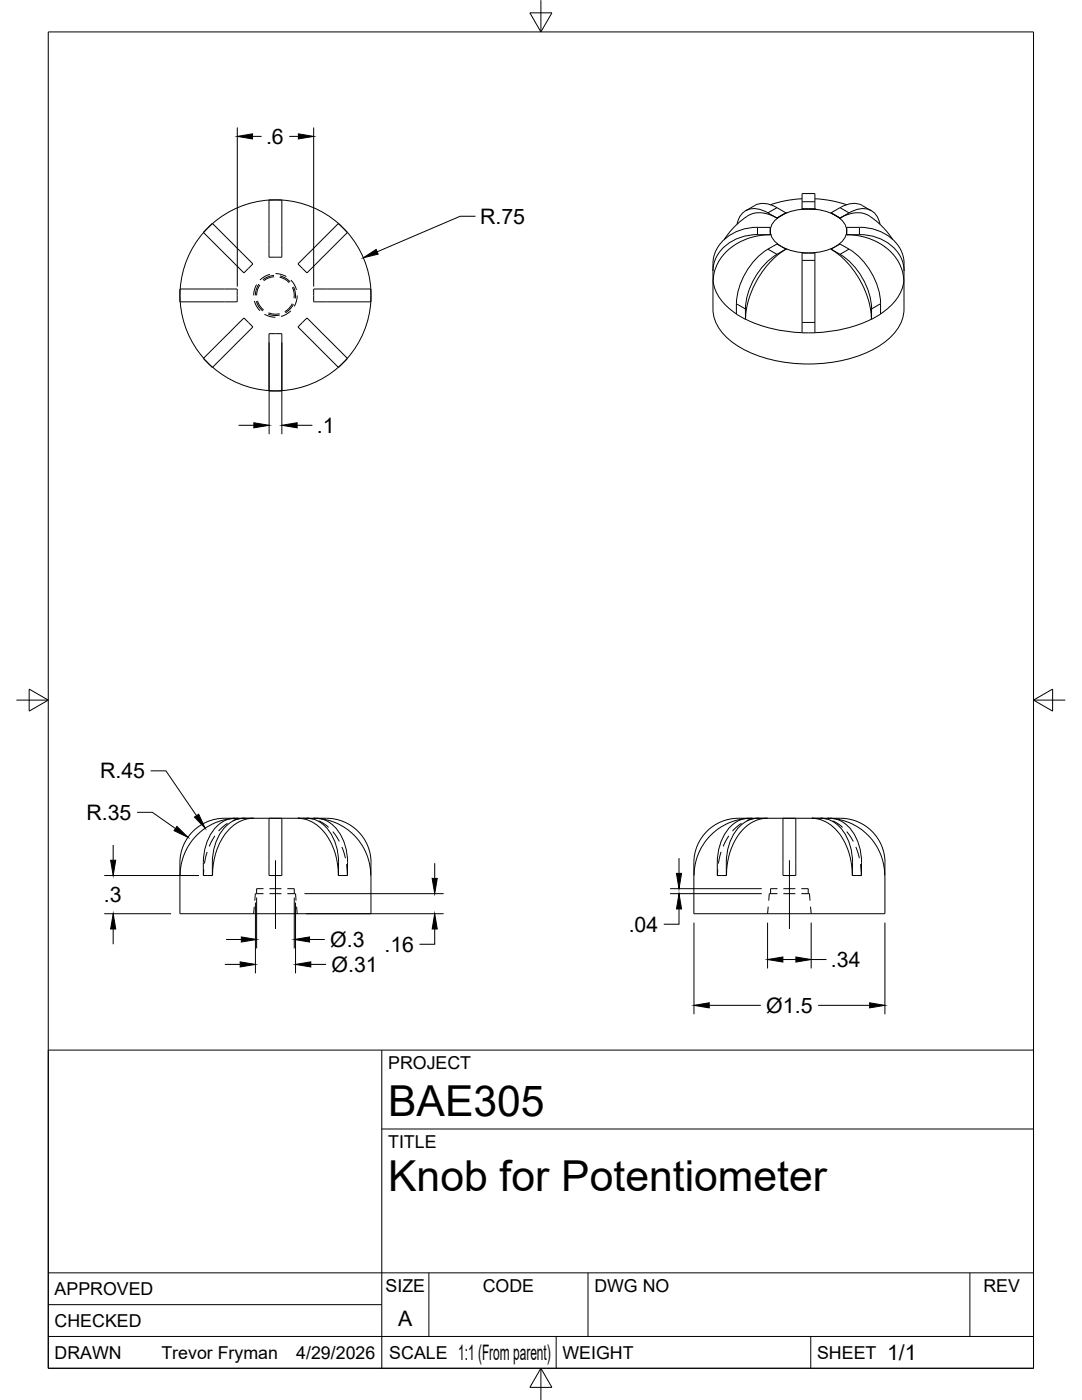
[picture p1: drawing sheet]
<svg xmlns="http://www.w3.org/2000/svg" width="216mm" height="279mm" viewBox="0 0 216 279" stroke-linecap="round" stroke-linejoin="round" font-family="sans-serif">
<!-- layer: Hidden -->
<g fill="none" stroke="#000" stroke-width=".2">
<path d="M53.7 39.9h2.5M35.9 57.7v2.5M42.4 44.6l-1.8 1.8M51.2 56.8l-.4 1-.2 1.1M51.7 56.7l-.1 .1a4.2 4.2 0 0 0-.7 2.1M51.9 56.9a3.7 3.7 0 0 0-.7 2M53.8 54.8l-.8 .3-1.1 .8M54.7 55l-.9 .1-1.3 .7M54.7 55.2a3.9 3.9 0 0 0-2.1 .8M55 54.6l.8 .1 1.3 .5M55.8 55.3a3.8 3.8 0 0 1 1.9 1.1M55.9 55.1h.2a3.7 3.7 0 0 1 1.8 1.1"/>
<path d="M58 55.9l.7 .8 .5 1.1M58.3 57.3a3.6 3.6 0 0 1 .4 2.2M58.6 57.2v.1a3.7 3.7 0 0 1 .3 2.3M59.3 59l-.2 1.1-.4 1.1M67.5 44.6l1.8 1.8M74 57.7v2.5M40.6 71.5l1.8 1.8M50.8 60.1l.4 1.1 .7 .8M51.1 60.1a3.5 3.5 0 0 0 1.4 2M51.4 60v.1a3.8 3.8 0 0 0 1.2 1.8M52.8 62.7l1.3 .5 .8 .1M53.5 62.7l.9 .2h1.4"/>
<path d="M53.6 62.4a3.6 3.6 0 0 0 2.2 .2M53.7 78h2.5M58 62l-1 .8-.9 .4M58.3 60.6a3.8 3.8 0 0 1-1.5 1.6M58.5 60.7l-.5 .9-1.1 .8M69.3 71.5l-1.8 1.8M40.7 173.5l-.1 1.2M41.3 170l-.5 2.3M42.9 166.8l-1.2 2.1M45.4 164.3l-1.8 1.6M47.3 163.3l-1.3 .1M47.3 163.3h.1"/>
<path d="M48.7 163.3h.1M48.7 163.3l-1.2 .1-1.1 .4M48.7 163.3h1.8M52.6 178.4h-1.7l-.1 1.3M52.6 177.4h-1.4v1M53.7 163.3h2.5M53.8 178.4h2.4M53.8 177.4h2.4M57.3 178.4h1.7l.1 1.3M57.3 177.4h1.4v1M59.5 163.3h1.8M61.3 163.3l1.1 .1"/>
<path d="M61.3 163.3h.1M62.6 163.3l1.4 .1M62.6 163.3h.1M63.6 163.8l2 1.3M66.4 166l1.3 1.9M68.2 169l.7 2.3M69.2 172.5l.1 2.2M143.2 173.5v1.2M143.9 170l-.6 2.3M145.4 166.8l-1.1 2.1M148 164.3l-1.8 1.6M149.9 163.3l-1.4 .1"/>
<path d="M149.9 163.3h.1M151.2 163.3h.1M151.2 163.3l-1.1 .1-1.1 .4M151.2 163.3h1.8M155.1 178.4h-1.6l-.1 1.3M155.1 177.4h-1.3v1M156.2 163.3h2.6M156.3 178.4h2.4M156.3 177.4h2.4M159.9 178.4h1.6l.1 1.3M159.9 177.4h1.4v1M162 163.3h1.8"/>
<path d="M163.8 163.3l1.2 .1M163.8 163.3h.1M165.1 163.3h.1M165.1 163.3l1.4 .1M166.1 163.8l2 1.3M169 166l1.3 1.9M170.8 169l.7 2.3M171.7 172.5l.2 2.2M50.7 181l-.1 1.4M59.2 181l.1 1.4M153.3 181l-.1 1.4M161.7 181l.2 1.4"/>
</g>
<!-- layer: Visible -->
<g fill="none" stroke="#000" stroke-width=".2">
<path d="M53.7 39.9h2.5v11.4h-2.5zM53.7 39.9a19.1 19.1 0 0 0-11.3 4.7M56.3 39.9a19.1 19.1 0 0 1 11.2 4.7M160 39.7l-3.1 .3-3.2 .9M162.6 39.7l3.2 .3 3.1 .9M35.9 57.7h11.4v2.5h-11.4zM40.6 46.4l1.8-1.8 8.1 8.1-1.8 1.8zM40.6 46.4a19.1 19.1 0 0 0-4.6 11.3M62.6 57.7h11.4v2.5h-11.4zM67.5 44.6l-8 8.1 .8 .9 1 .9 8-8.1M67.5 44.6l1.8 1.8M69.3 46.4a19.1 19.1 0 0 1 4.7 11.3"/>
<path d="M148.8 42.1a5 5 0 0 1 4.2-1.4 10.4 10.4 0 0 1 3.8 1.8M151.2 45.4h2.5v1.4M151.2 45.4a8.8 8.8 0 0 0-8.6 5.3l-.3 1.9v9.1a8.6 8.6 0 0 0 4.3 7 27.7 27.7 0 0 0 18.6 3.7 21.8 21.8 0 0 0 12.9-5.5 7.8 7.8 0 0 0 2.3-5.2v-9.1a7.6 7.6 0 0 0-6.5-7l-2.4-.2M153.7 46.8a13.6 13.6 0 0 0-7 1 7.2 7.2 0 0 0-4.4 6.3M153.7 46.8a11.3 11.3 0 0 0-11 6.9l-.4 2.5M153.7 46.8h.1M155 43.5a8 8 0 0 0-5.1-1.8 3.4 3.4 0 0 0-2.8 3M155 43.5l-1.4-.7-1.3-.3h-1.2l-1.3 .3-1.3 .8-1.5 1.2-1.2 1.2-1.3 1.8M155 43.5h.1M155 50.8a14.1 14.1 0 0 0-6.3 12.9M155.9 43l-.9 .5M156.8 49.7l-1.8-1a14.1 14.1 0 0 0-8.1 14l1.8 1"/>
<path d="M156.8 49.7l-1.8 1.3-1.4 1.3-1.4 1.8-1 1.5-1 1.9-.8 2.2-.4 1.6-.3 2.4M156.8 49.7h.1M156.8 42.5h.1M156.8 42.5l-.9 .5M156.8 49.7l-1.8 1.1M160 50.5h2.6v15.9h-2.6zM160 41.7v-3.1h2.6v3.1M160 41.7h.1M160 41.7h2.6M162.6 41.7h.1M165.8 42.5h.1M165.8 42.5l.9 .5"/>
<path d="M165.8 49.7l1.8 1.3 1.4 1.3 1.5 1.8 .9 1.5 1 1.9 .8 2.2 .5 1.9 .2 2.1M165.8 49.7l1.8-1a14.1 14.1 0 0 1 8.1 14l-1.8 1M165.8 49.7h.1M165.8 49.7l1.8 1.1M166.7 43l.9 .5M167.6 43.5h.1M167.6 43.5l1.5-.7 1.3-.3h1.2l1.3 .3 1.2 .8 1.5 1.2 1.2 1.2 1.3 1.8M167.6 41.4l-1.8 1.1M167.6 50.8a14 14 0 0 1 6.3 12.9M167.6 41.4a4.8 4.8 0 0 1 6.2 .7M169 46.8a13.7 13.7 0 0 1 7 1 7.2 7.2 0 0 1 4.4 6.3M169 46.8h.1"/>
<path d="M169 46.8a11.3 11.3 0 0 1 10.9 6.9l.5 2.5M169.4 42.5l-1.8 1M169.4 42.5a4.1 4.1 0 0 1 5.2 .1l.8 1.3 .2 .8M171.5 45.4h-2.5v1.4M36 60.2a19.1 19.1 0 0 0 4.6 11.3M40.7 71.4l8-7.9 1.8 1.8-8.1 8-1.8-1.8zM42.4 73.3a19.1 19.1 0 0 0 11.3 4.7M53.7 66.6h2.5v11.4h-2.5zM60.3 64.3l1-.8 8 8-1.8 1.8-8-8zM67.5 73.3a19.1 19.1 0 0 1-11.2 4.7M74 60.2a19.1 19.1 0 0 1-4.7 11.3M35.9 174.7h.1"/>
<path d="M46 163.4a11.4 11.4 0 0 0-10.1 11.3M46.9 163.3a6.6 6.6 0 0 0-5.7 5.1 16.6 16.6 0 0 0-.6 6.3h1.8l.1-1.9 .3-1.7 .5-1.7 .8-1.7a7.6 7.6 0 0 1 6.4-4.4M48.7 163.3a6.6 6.6 0 0 0-5.7 5.1 16.6 16.6 0 0 0-.6 6.3M50.5 163.3h.1M50.5 163.3h-5.7a8.9 8.9 0 0 0-8.9 8.9v10.2h38.1v-10.2a8.9 8.9 0 0 0-8.9-8.9h-5.6M50.5 163.3h3.2M53.7 163.3v11.4h2.5v-11.4M53.7 163.3h2.5M56.2 163.3h3.3M59.5 163.3a8.2 8.2 0 0 1 7 5.8l.8 2.9 .2 2.7h1.8a15 15 0 0 0-1-7.4 6.3 6.3 0 0 0-5.2-4M59.5 163.3h.1M61.3 163.3a6.6 6.6 0 0 1 5.7 5.1 16.1 16.1 0 0 1 .5 6.3"/>
<path d="M64 163.4a11.5 11.5 0 0 1 10 11.3M148.5 163.4a11.5 11.5 0 0 0-10 11.3M149.4 163.3a6.6 6.6 0 0 0-5.7 5.1 16.6 16.6 0 0 0-.6 6.3h1.9l.1-1.9 .3-1.7 .5-1.7 .8-1.7a7.6 7.6 0 0 1 6.3-4.4M151.2 163.3a6.6 6.6 0 0 0-5.7 5.1 16.6 16.6 0 0 0-.6 6.3M153 163.3h.1M153 163.3h-5.6a8.9 8.9 0 0 0-8.9 8.9v10.2h38.1v-10.2a8.9 8.9 0 0 0-8.9-8.9M153 163.3h3.2M156.2 163.3v11.4h2.6v-11.4M156.2 163.3h2.6M158.8 163.3h3.2M162 163.3a8.2 8.2 0 0 1 7 5.8l.8 2.9 .3 2.7h1.8a15 15 0 0 0-1-7.4 6.3 6.3 0 0 0-5.3-4M162 163.3h.1"/>
<path d="M162 163.3h5.7M163.8 163.3a6.6 6.6 0 0 1 5.7 5.1 16.1 16.1 0 0 1 .6 6.3M166.5 163.4a11.5 11.5 0 0 1 10.1 11.3"/>
</g>
<!-- layer: Visible Narrow -->
<g fill="none" stroke="#000" stroke-width=".2">
<path d="M142.3 56.2a9.3 9.3 0 0 0 4.6 6.5M151.2 45.4v1.4M153.2 49.7l1.8 1.1M154.9 43.8a11.2 11.2 0 0 1 12.9 0 3 3 0 0 1-.5 5 11.6 11.6 0 0 1-11.9 0 3 3 0 0 1-.5-5zM155 41.4l-1.8 1.1M160 52h2.6M160 40.3h2.6M167.6 41.4l1.8 1.1M169.4 49.7l-1.8 1.1M171.5 45.4v1.4M180.3 56.2a9.3 9.3 0 0 1-4.6 6.5M146.9 60.6l1.8 1.1"/>
<path d="M148.8 63.7a27.7 27.7 0 0 0 11.3 2.7M160 64.3h2.6M173.9 63.7a27.7 27.7 0 0 1-11.3 2.7M175.7 60.6l-1.8 1.1"/>
</g>
<!-- layer: Border -->
<path d="M9.6 6.4h196.6v266.7h-196.6zM105.7 2.6h4.4l-2.2 3.8zM107.9 0v6.4M3.3 139.7h6.3M5.8 137.5l3.8 2.2-3.8 2.2zM206.2 139.7h6.4M206.2 139.7l3.8-2.2v4.4zM107.9 273.1v6.3M107.9 273.1l2.2 3.8h-4.4z" fill="none" stroke="#000" stroke-width=".2"/>
<!-- layer: Titleblock -->
<path d="M9.6 209.6h196.6v63.5h-196.6zM76.2 209.6v63.5M76.2 225.3h130M9.6 254h196.6M85.6 254v12.7M117.3 254v12.7M193.5 254v12.7M9.6 266.7h196.6M9.6 260.4h66.6M111 266.7v6.4M161.8 266.7v6.4" fill="none" stroke="#000" stroke-width=".2"/>
<!-- layer: Smart Centers -->
<path d="M55 171.7v13.7M157.5 171.7v13.7" fill="none" stroke="#000" stroke-width=".2"/>
<!-- layer: FD_Dimensions -->
<g fill="none" stroke="#000" stroke-width=".2">
<path d="M47.3 25.4v31.8M50.4 27.2h1.8M57.7 27.2h1.8M62.6 25.4v31.8M94.9 43.2h-3.1l-16.5 7M53.7 68.4v18.3M56.2 68.4v18.3M47.6 84.9h3.1M59.3 84.9h3M30.1 153.8h3l6.1 9M20.8 174.7h18.9M22.6 168.6v3.1"/>
<path d="M27.3 162.1h3.1l4.6 3.3M51.2 179.1v10.2M58.7 179.1v10.2M60.7 178.4h27.8M86.7 172.3v3M133.7 178.4h18.3M133.7 177.4h18.3M135.5 171.3v3M20.8 182.4h13.3M22.6 185.4v3M44.9 192.5h3M45.1 187.5h3.1"/>
<path d="M51 180.1v14.1M59 180.1v14.1M61.1 182.4h27.4M61.8 187.5h3M62 192.5h3.1M86.7 185.4v3h-3M135.5 181.4v3h-3.1M138.5 184.1v18.3M153.2 184.1v9.2M156.2 191.5h2.6M161.9 184.1v9.2M161.9 191.5h3"/>
<path d="M176.6 184.1v18.3M141.5 200.6h10.3M163.2 200.6h10.3"/>
</g>
<g fill="#000" stroke="#000" stroke-width=".2">
<path d="M47.3 27.2l3.1-.5v1zM59.5 26.7l3.1 .5-3.1 .5zM72.5 51.5l2.6-1.7 .4 .9zM50.7 84.4l3 .5-3 .5zM56.2 84.9l3.1-.5v1zM22.1 171.7h1l-.5 3zM35.3 164.9l2.2 2.2-2.8-1.3zM38.8 163.1l.8-.6 1.3 2.8zM86.2 175.3h1l-.5 3.1zM135 174.3h1l-.5 3.1zM22.6 182.4l.5 3h-1zM47.9 192l3.1 .5-3.1 .5z"/>
<path d="M48.2 187l3 .5-3 .5zM58.7 187.5l3.1-.5v1zM59 192.5l3-.5v1zM86.7 182.4l.5 3h-1zM135.5 178.4l.5 3h-1zM153.2 191.5l3-.5v1zM158.8 191l3.1 .5-3.1 .5zM138.5 200.6l3-.5v1zM173.5 200.1l3.1 .5-3.1 .5z"/>
</g>
<g font-size="8.5">
<text x="77.4" y="222.8">BAE305</text>
<text x="77.4" y="237.8">Knob for Potentiometer</text>
</g>
<g font-size="4.3">
<text x="53.1" y="28.7">.6</text>
<text x="95.8" y="44.7">R.75</text>
<text x="63.2" y="86.4">.1</text>
<text x="20" y="155.3">R.45</text>
<text x="17.3" y="163.6">R.35</text>
<text x="20.7" y="180">.3</text>
<text x="125.5" y="185.9">.04</text>
<text x="65.9" y="189">Ø.3</text>
<text x="76.7" y="189.9">.16</text>
<text x="66.1" y="193.9">Ø.31</text>
<text x="165.8" y="193">.34</text>
<text x="152.9" y="202.1">Ø1.5</text>
<text x="79.5" y="264.5">A</text>
<text x="91.4" y="271.4">1:1 (From parent)</text>
<text x="177" y="271.4">1/1</text>
</g>
<g font-size="3.5">
<text x="77.4" y="213.4">PROJECT</text>
<text x="77.4" y="229.1">TITLE</text>
<text x="76.9" y="257.8">SIZE</text>
<text x="96.3" y="257.8">CODE</text>
<text x="118.6" y="257.8">DWG NO</text>
<text x="196.2" y="257.8">REV</text>
<text x="10.9" y="258.5">APPROVED</text>
<text x="10.9" y="264.8">CHECKED</text>
<text x="10.9" y="271.2">DRAWN</text>
<text x="32.2" y="271.2">Trevor Fryman</text>
<text x="59.1" y="271.2">4/29/2026</text>
<text x="77.7" y="271.2">SCALE</text>
<text x="112.2" y="271.2">WEIGHT</text>
<text x="163" y="271.2">SHEET</text>
</g>
</svg>
